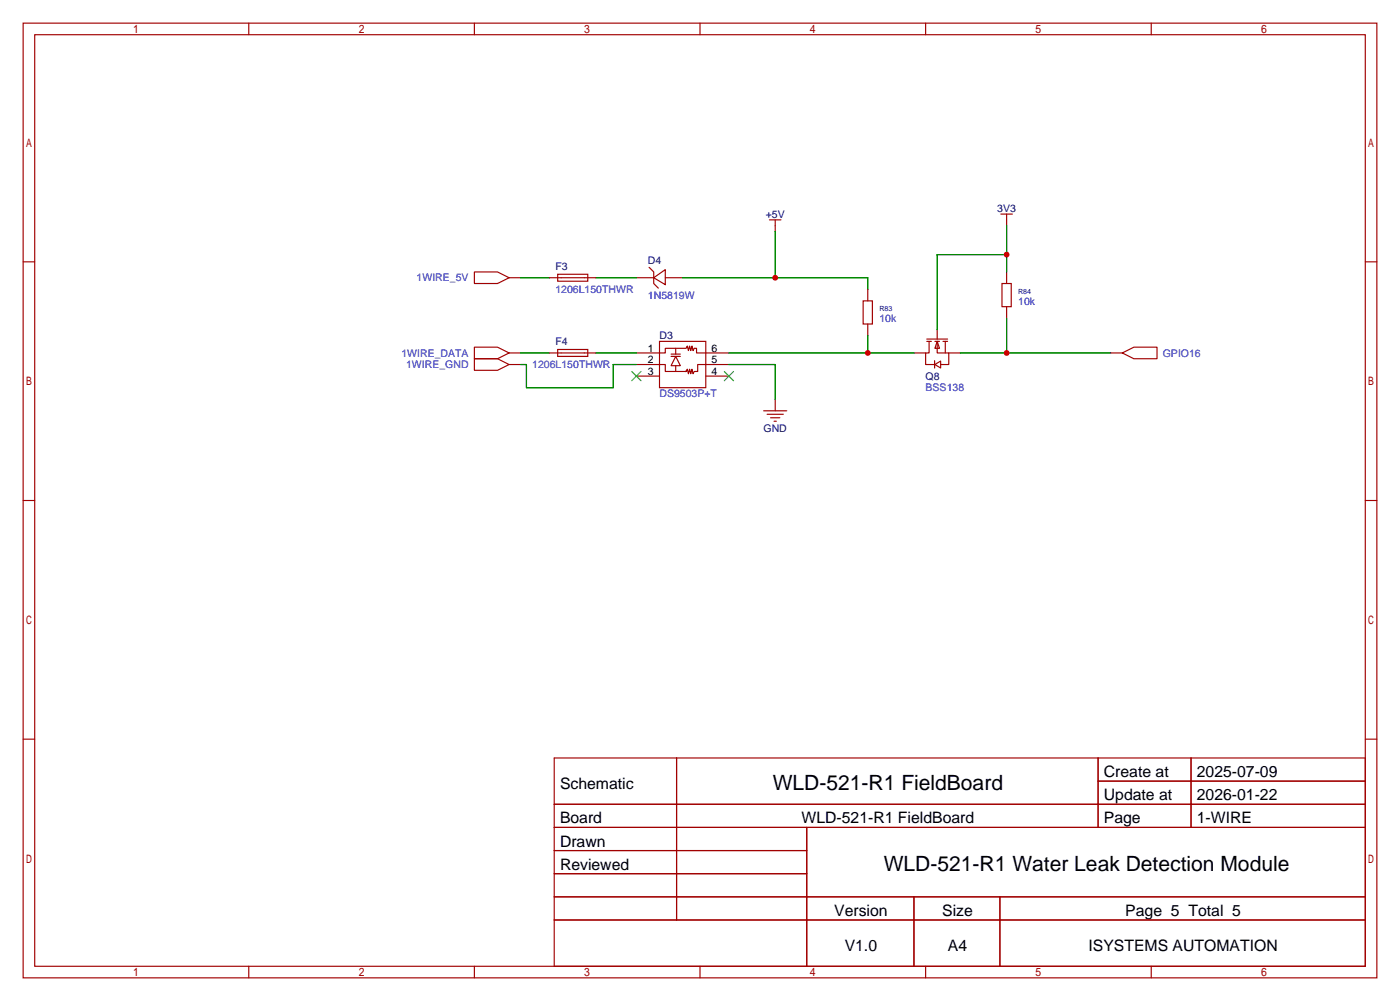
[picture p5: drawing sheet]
<svg xmlns="http://www.w3.org/2000/svg" width="307mm" height="220mm" viewBox="0 0 307 220" stroke-linecap="round" stroke-linejoin="round" font-family="sans-serif">
<g fill="none" stroke="#a10000" stroke-width=".25">
<path d="M5.1 5.1h297.2v209.5h-297.2zM7.6 7.6h292.1v204.5h-292.1zM54.6 5.1v2.5M104.1 5.1v2.5M153.7 5.1v2.5M203.2 5.1v2.5M252.7 5.1v2.5M5.1 57.5h2.5M104.1 59.7h5.1l2.6 1.3-2.6 1.2h-5.1zM142.5 58.7l1 1v2.5l1 1M168.9 48.3h2.5M170.2 48.3v2.5"/>
<path d="M219.7 47h2.5M221 47v2.5M221 59.7v2.5M299.7 57.5h2.6M104.1 76.2h5.1l2.6 1.3-2.6 1.2h-5.1zM104.1 78.7h5.1l2.6 1.3-2.6 1.3h-5.1zM111.8 77.5h2.5M111.8 61h2.5M120.6 77.5h10.2M120.6 61h10.2M122.4 60.2h6.6v1.5h-6.6zM122.4 76.7h6.6v1.5h-6.6z"/>
<path d="M139.7 77.5h6.3v-1h4.6l.3-.6 .2 1.1 .3-1.1 .2 1.1 .3-1.1 .2 1.1 .3-.5h.5v1h7.1M139.7 61h3.8M143.5 61l2.5-1.8v3.3zM144.8 74.9h10.1v10.2h-10.1zM146 61h3.9M147.3 78.2h2.1M147.3 77.7h2.1M148.3 78.2l1.1 2.1h-2.1zM148.3 76.5v1.2M189.5 66h2v5.1h-2zM190.5 63.5v2.5M190.5 71.1v2.6"/>
<path d="M200.7 77.5h2.5M203.5 74.9h1M203.5 74.4h4.5M204 74.9v2.6h-.8v2.5h2M205.2 79.2v1.6M205.2 74.9h1M205.7 74.9v2.6h2.6v2.5h-1.8M205.7 74.9l.5 1.6h-1zM205.7 72.4v2M207 74.9h1M207.5 74.9v2.6M208.3 77.5h2.5"/>
<path d="M220 62.2h2v5.1h-2zM221 67.3v2.5M243.8 77.5h2.6M246.4 77.5l2.5-1.3h5.1v2.5h-5.1zM111.8 80h2.5M139.7 80h6.3v1.5h4.6h-.2h.2l.3-.5 .2 1 .3-1 .2 1 .3-1 .2 1 .3-.5h.8v-1.5h6.8M139.7 82.5h5.1M148.3 80.3v1.2M154.9 82.5h5.1M167.6 90.2h5.1M168.4 90.9h3.6M169.2 91.7h2"/>
<path d="M169.9 92.5h.5M170.2 87.6v2.6M205.2 80l1.3-.8v1.6zM5.1 109.9h2.5M299.7 109.9h2.6M5.1 162.2h2.5M121.7 166.4h178v45.7h-178zM121.7 176.5h178M148.5 166.4v35.5M241.1 166.4v15.2M241.1 171.4h58.6M261.5 166.4v15.2"/>
<path d="M299.7 162.2h2.6M121.7 181.6h178M121.7 186.7h55.4M121.7 196.8h178M121.7 191.8h55.4M177.1 181.6v30.5M200.6 196.8v15.3M219.5 196.8v15.3M54.6 212.1v2.5M104.1 212.1v2.5M121.7 201.9h178M153.7 212.1v2.5"/>
<path d="M203.2 212.1v2.5M252.7 212.1v2.5"/>
</g>
<path d="M138.7 81.5l2 2.1M140.7 81.5l-2 2.1M159 81.5l2 2.1M161 81.5l-2 2.1" fill="none" stroke="#3c3" stroke-width=".25"/>
<g fill="none" stroke="#008700" stroke-width=".25">
<path d="M170.2 50.8v10.2M221 49.5v10.2M221 55.9h-15.3v16.5M114.3 61h6.3M114.3 77.5h6.3M130.8 61h8.9M130.8 77.5h8.9M149.9 61h40.6v2.5M160 77.5h40.7M190.5 73.7v3.8M210.8 77.5h33M221 69.8v7.7"/>
<path d="M114.3 80h1.3v5.1h19v-5.1h5.1M160 80h10.2v7.6"/>
</g>
<g fill="#c00">
<circle cx="170.2" cy="61" r=".63"/>
<circle cx="190.5" cy="77.5" r=".63"/>
<circle cx="221" cy="77.5" r=".63"/>
<circle cx="221" cy="55.9" r=".63"/>
</g>
<g font-size="4.6">
<text x="169.6" y="173.5">WLD-521-R1 FieldBoard</text>
<text x="194" y="191.3">WLD-521-R1 Water Leak Detection Module</text>
</g>
<g font-size="3.5">
<text x="122.9" y="173.1">Schematic</text>
<text x="242.3" y="170.6">Create at</text>
<text x="262.7" y="170.6">2025-07-09</text>
<text x="242.3" y="175.7">Update at</text>
<text x="262.7" y="175.7">2026-01-22</text>
<text x="122.9" y="180.7">Board</text>
<text x="122.9" y="185.8">Drawn</text>
<text x="176" y="180.7">WLD-521-R1 FieldBoard</text>
<text x="242.3" y="180.7">Page</text>
<text x="262.7" y="180.7">1-WIRE</text>
<text x="122.9" y="190.9">Reviewed</text>
<text x="183.1" y="201.1">Version</text>
<text x="206.8" y="201.1">Size</text>
<text x="247" y="201.1">Page 5 Total 5</text>
<text x="185.4" y="208.7">V1.0</text>
<text x="208.1" y="208.7">A4</text>
<text x="239" y="208.7">ISYSTEMS AUTOMATION</text>
</g>
<g font-size="2.3" fill="#000080">
<text x="168.1" y="47.8">+5V</text>
<text x="218.9" y="46.5">3V3</text>
<text x="121.9" y="59.2">F3</text>
<text x="142.2" y="58">D4</text>
<text x="121.9" y="75.7">F4</text>
<text x="144.8" y="74.5">D3</text>
<text x="203.2" y="83.4">Q8</text>
<text x="167.6" y="94.8">GND</text>
</g>
<g font-size="2.3" fill="#00f">
<text x="91.5" y="61.8">1WIRE_5V</text>
<text x="121.9" y="64.3">1206L150THWR</text>
<text x="142.2" y="65.6">1N5819W</text>
<text x="193" y="70.7">10k</text>
<text x="223.5" y="66.8">10k</text>
<text x="88.1" y="78.3">1WIRE_DATA</text>
<text x="89.1" y="80.8">1WIRE_GND</text>
<text x="116.8" y="80.8">1206L150THWR</text>
<text x="255.3" y="78.3">GPIO16</text>
<text x="144.8" y="87.2">DS9503P+T</text>
<text x="203.2" y="85.9">BSS138</text>
</g>
<g font-size="2.3">
<text x="142.2" y="77.2">1</text>
<text x="156.2" y="77.2">6</text>
<text x="142.2" y="79.8">2</text>
<text x="142.2" y="82.3">3</text>
<text x="156.2" y="82.3">4</text>
<text x="156.2" y="79.8">5</text>
</g>
<g font-size="1.6" fill="#000080">
<text x="223.5" y="64.5">R84</text>
<text x="193" y="68.3">R83</text>
</g>
</svg>
